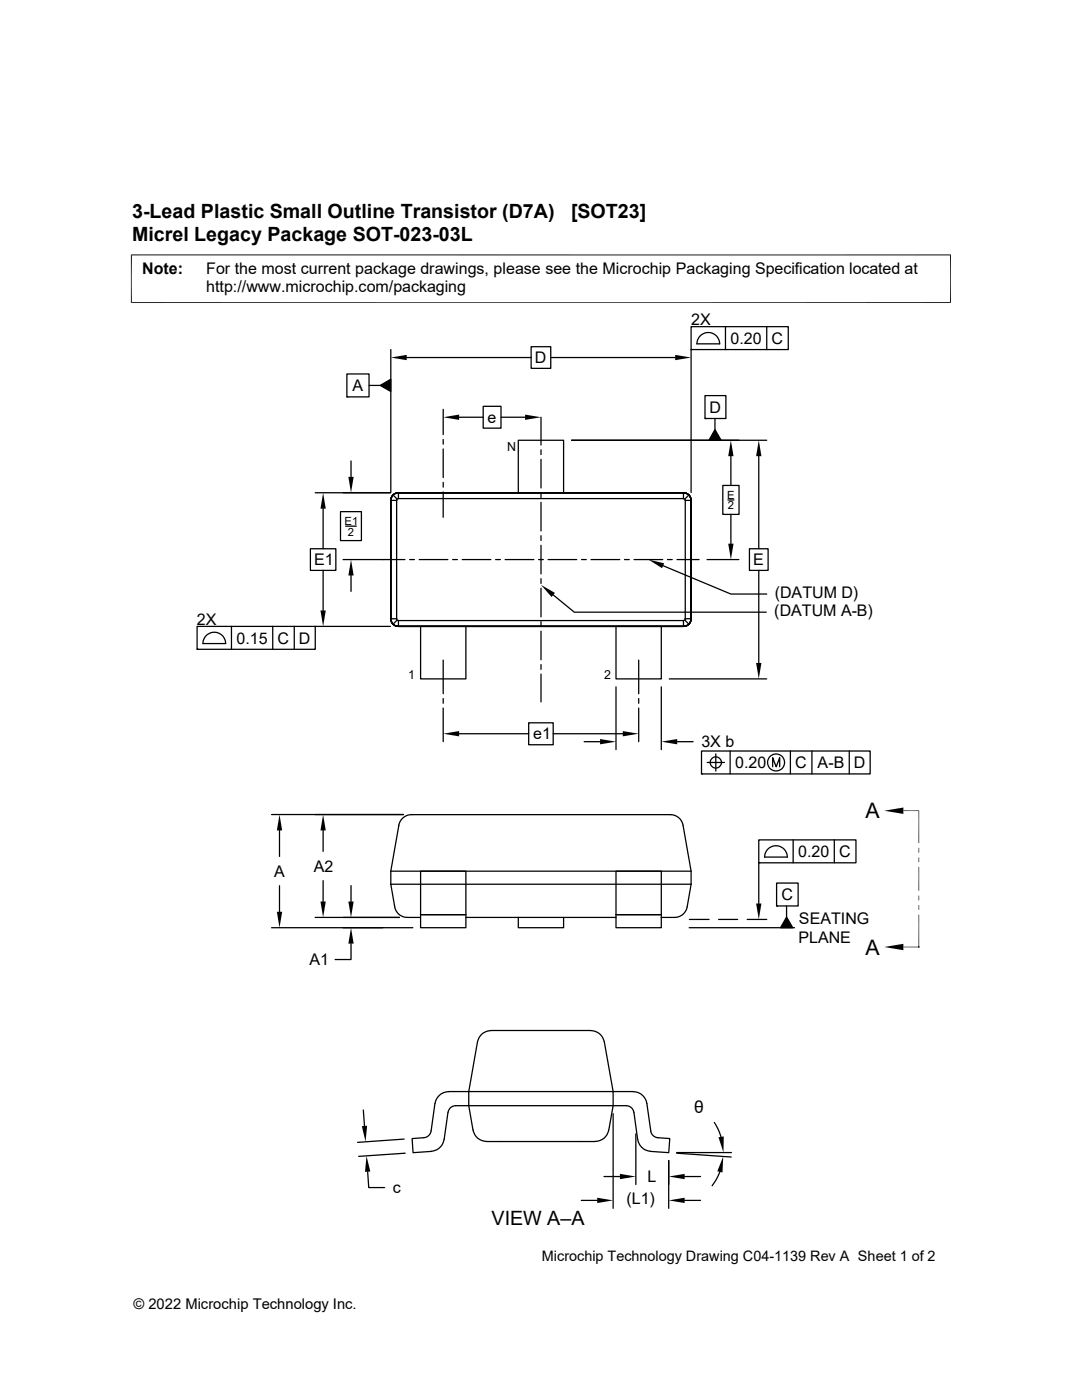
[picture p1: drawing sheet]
<svg xmlns="http://www.w3.org/2000/svg" width="216mm" height="279mm" viewBox="0 0 216 279" stroke-linecap="round" stroke-linejoin="round" font-family="sans-serif">
<g fill="none" stroke="#000" stroke-width=".25">
<path d="M69.2 74.6h4.4v4.6h-4.4zM69.2 79.2h.1M73.6 76.9h2.3M75.9 76.9l2.1-1.2v2.4zM78 69.8v28.5M81.2 71.4h24.8M106 69.2h3.9v4.3h-3.9zM109.9 71.4h24.8M137.9 65.2h19.4v4.6h-19.4zM137.9 69.8h.1M137.9 69.8v28.5M139 68.6h4.6a2.26 2.26 0 0 0-2.3-2.2 2.26 2.26 0 0 0-2.2 2.2"/>
<path d="M140.7 79h4.1v4.5h-4.1zM144.8 65.2v4.6M153 65.2v4.6M62.9 98.3h15M70 92v3.2M78 99.9h.1M78 99.9v23.6zM78 99.9v23.6M78.4 98.8l.8 .8M79.1 99.9h.1M79.1 99.9h-1.1v23.6M79.1 99.9v23.6"/>
<path d="M79.5 98.3h56.9a1.52 1.52 0 0 1 1.5 1.6M79.5 99.5h56.9M79.5 98.3h56.9zM79.5 98.3a1.52 1.52 0 0 0-1.5 1.6M79.5 99.5l-.3 .1-.1 .3M79.5 98.3v1.2M79.5 98.3h56.9v1.2M88.4 81.7v5M88.4 87.7v.9M88.4 89.6v5.7M88.4 96.3v.9M88.4 98.2v5"/>
<path d="M91.6 83.3h4.8M96.4 81.1h3.6v4.3h-3.6zM100 83.3h4.8M103.4 87.9h9.1v10.4h-9.1zM107.9 83.3v5.5M107.9 89.8v.9M107.9 91.7v5.7M107.9 98.3v1M114 87.9h39M136.4 99.5l.2 .1 .1 .3M136.7 99.9v23.6M136.7 99.9h1.2"/>
<path d="M137.5 98.8l-.9 .8M137.9 99.9v23.6h-1.2M137.9 99.9v23.6zM137.9 99.9v23.6M140.7 83.5h.1M142.7 85.7l1.2 2.2h-2.4zM142.7 83.5v2.2M144.2 96.9h3.3v5.8h-3.3zM145.2 99.8h1.3M145.8 91v5.9M151.4 91v18.5M61.9 109.5h5.1v4.3h-5.1z"/>
<path d="M64.5 101.5v8M64.5 113.8v8M67.9 102.1h4.2v5.8h-4.2zM68.5 111.7h12.3M69 105h2.1M70 114.9v3.1M81.7 111.7h1M83.7 111.7h5.7M90.3 111.7h1M92.2 111.7h5.7M98.9 111.7h.9M100.8 111.7h5.7"/>
<path d="M107.5 111.7h.9M107.9 100.2v5.8M107.9 106.9v1M107.9 108.8v5.7M107.9 115.5v.9M107.9 117.4v5.7M109.4 111.7h5.7M110.4 118.7l4.2 3.5h38.3M116 111.7h1M117.9 111.7h5.8M124.6 111.7h1M126.5 111.7h5.7"/>
<path d="M132.3 112.9l13.5 5.7h7.2M133.2 111.7h.9M135.1 111.7h4.4M141.1 111.7h6.3M145.8 102.7v5.8M149.5 109.5h3.8v4.3h-3.8zM151.4 113.8v18.5M39.3 125h23.6v4.6h-23.6zM39.3 129.6h.1M40.5 128.4h4.5a2.26 2.26 0 0 0-2.2-2.2 2.26 2.26 0 0 0-2.3 2.2M46.2 125v4.6M54.4 125v4.6"/>
<path d="M58.7 125v4.6M62.9 125h15M78 123.5h1.2M78 123.5a1.52 1.52 0 0 0 1.5 1.5h56.9M79.1 123.5l.1 .2 .3 .1M79.2 123.7l-.8 .9M79.5 125h56.9zM79.5 123.8h56.9M79.5 123.8v1.2h56.9M83.9 125h9.1v10.5h-9.1zM88.4 131.7v6.8M88.4 139.4v1"/>
<path d="M107.9 124.1v.9M107.9 126v5.7M107.9 132.6v1M107.9 134.5v5.6M122.9 137.1v12.5M122.9 125h9.1v10.5h-9.1zM127.4 131.7v6.8M127.4 139.4v1M132 137.1v12.5M133.5 135.5h19.5M136.4 123.8v1.2M136.6 123.7l.9 .9"/>
<path d="M136.7 123.5h.1M136.7 123.5l-.1 .2-.2 .1M137.9 123.5h.1M137.9 123.5a1.52 1.52 0 0 1-1.5 1.5M88.4 141.3v6.7M91.6 146.4h13.9M105.5 144.3h4.9v4.3h-4.9zM110.4 146.4h13.9M116.6 148h3.1M127.4 141.3v6.7M135.1 148h3.2M140 149.9h33.6v4.6h-33.6z"/>
<path d="M140 154.5h.1M141.1 152.2h3.4M142.8 150.5v3.4M145.7 149.9v4.6M154.2 153v-1.8l.7 1.8 .7-1.8v1.8M157.7 149.9v4.6M162 149.9v4.6M169.5 149.9v4.6M54.2 162.6h26.3M55.8 165.7v5.2M55.8 176.8v5.2M64.5 165.7v4.2"/>
<path d="M64.5 175.7v4.2M70 176.7v3.2M78 173.9v2.6M78 176.5l.8 4.5a2.53 2.53 0 0 0 2.5 2.1h2.6M78 173.9l1.6-9.2a2.53 2.53 0 0 1 2.5-2.1h51.7a2.53 2.53 0 0 1 2.5 2.1l1.6 9.2M78 173.9h59.9M78 176.5h59.9M83.9 173.9h9.1v11.2h-9.1zM122.9 173.9h9.1v11.2h-9.1zM137.9 173.9v2.6M137.9 176.5l-.8 4.5a2.53 2.53 0 0 1-2.5 2.1h-2.6M151.4 167.6h19.4v4.6h-19.4z"/>
<path d="M151.4 172.2h.1M151.4 172.2v8.1M155 176.2h4.3v4.6h-4.3zM157.1 171a2.26 2.26 0 0 0-2.3-2.2 2.26 2.26 0 0 0-2.2 2.2h4.5M158.3 167.6v4.6M166.5 167.6v4.6M54.2 185.1h28.2M62.9 183.1h16.8M70 188.3v3.2h-3.1M83.9 182.5h9.1M93 183.1h29.9M103.4 183.1v2h9.1v-2"/>
<path d="M122.9 182.5h9.1M137.5 185.1h21M137.6 183.5h3.9M143.4 183.5h3.8M149.1 183.5h3.9M155 180.8h.1M157 183l1.2 2.1h-2.5zM157 180.8v2.2M183.3 189h.1M72.5 221.5l.2 3.2M73.4 233.8l.2 3.2h3.2M80.6 227.3l-9.2 .7"/>
<path d="M80.9 230.1l-9.3 .7M88.6 227.4a2.77 2.77 0 0 1-2.5 2.4M97.1 227.8h21.6M116 239.6h3.2M118.7 227.8a2.79 2.79 0 0 0 2.8-2.3l.8-4.8h-28.8l.9 4.8a2.71 2.71 0 0 0 2.7 2.3M120.5 234.8h3.2M122.3 222.2v19M126.5 222a1.53 1.53 0 0 0-1.6-1.3h-2.6v-2.9l-1.7-9.9a2.76 2.76 0 0 0-2.7-2.2h-19.9a2.75 2.75 0 0 0-2.7 2.2l-1.8 9.9v2.9h-2.6a1.53 1.53 0 0 0-1.5 1.3l-.8 5.4M126.5 222l.8 5.4a2.81 2.81 0 0 0 2.5 2.4l3.6 .2 .2-2.8-2.3-.1a1.55 1.55 0 0 1-1.4-1.4l-.8-5.5a2.83 2.83 0 0 0-2.8-2.4l-36.8 .1a2.78 2.78 0 0 0-2.7 2.3l-.8 5.5a1.6 1.6 0 0 1-1.4 1.4l-2.4 .1 .2 2.8 3.7-.2M126.9 226.3v10.1M133.4 231.6v9.6M135 230.1l10.9 .8"/>
<path d="M135 230h10.9M136.6 234.8h3.2M136.6 239.6h3.2M142.5 224l.8 1.4 .6 1.5M143.6 233.9l-.6 1.4-.9 1.3"/>
<circle cx="142.8" cy="152.2" r="1.12"/>
<circle cx="154.9" cy="152.2" r="1.69"/>
</g>
<path d="M26.1 50.9h163.7M26.2 50.8v9.7M189.7 50.8v9.7M26.1 60.4h163.7M180.3 161.8h3v6.5M183.3 173v4.8M183.3 182.5v6.5M183.4 189h-3.1" fill="none" stroke="#000" stroke-width=".2"/>
<g fill="#000">
<path d="M75.9 76.9l2.1-1.2v2.4zM78 71.4l3.2-.6v1.1zM134.7 70.8l3.2 .6-3.2 .5zM69.5 95.2h1.1l-.6 3.1zM88.4 83.3l3.2-.6v1.1zM104.8 82.7l3.1 .6-3.1 .5zM142.7 85.7l1.2 2.2h-2.4zM145.8 87.9l.6 3.1h-1.1zM151.4 87.9l.5 3.1h-1zM64.5 98.3l.5 3.2h-1.1zM70 111.7l.6 3.2h-1.1zM107.9 116.7l2.8 1.6-.6 .8z"/>
<path d="M129.4 111.7l3.1 .7-.4 1zM145.3 108.5h1.1l-.6 3.2zM63.9 121.8h1.1l-.5 3.2zM150.9 132.3h1l-.5 3.2zM88.4 146.4l3.2-.5v1.1zM119.7 147.5l3.2 .5-3.2 .5zM124.3 145.9l3.1 .5-3.1 .6zM132 148l3.1-.5v1zM55.8 162.6l.5 3.1h-1.1zM63.9 179.9h1.1l-.5 3.2zM64.5 162.6l.5 3.1h-1.1zM69.5 179.9h1.1l-.6 3.2z"/>
<path d="M176.4 161.8l3.9-.6v1.2zM183.3 169.2l.1 1h-.1zM183.3 171.1l.1 1h-.1zM183.3 178.7l.1 1h-.1zM183.3 169.2h.1v1zM183.3 171.1h.1v1zM183.3 178.7h.1v1zM55.2 182h1.1l-.5 3.1zM70 185.1l.6 3.2h-1.1zM150.9 180.3h1l-.5 3.2zM157 183l1.2 2.1h-2.5zM176.4 189l3.9-.6v1.2z"/>
<path d="M183.3 180.6l.1 1h-.1zM183.3 180.6h.1v1zM72.2 224.7h1.1l-.4 3.2zM73.1 230.7l.8 3.1-1.1 .1zM119.2 239l3.1 .6-3.1 .5zM123.7 234.3l3.2 .5-3.2 .5zM133.4 234.8l3.2-.5v1zM133.4 239.6l3.2-.6v1.1zM144.3 230.8l-.1 3.2-1.1-.2zM143.4 227l1-.2v3.2z"/>
</g>
<g font-size="4.3">
<text x="172.7" y="163.3">A</text>
<text x="172.7" y="190.5">A</text>
</g>
<g font-size="3.9">
<text x="26.4" y="43.5">3-Lead Plastic Small Outline Transistor (D7A)</text>
<text x="113.9" y="43.5">[SOT23]</text>
<text x="26.4" y="48">Micrel Legacy Package SOT-023-03L</text>
<text x="98.1" y="244.6">VIEW A–A</text>
</g>
<text font-size="3.5" x="138.5" y="222.2">θ</text>
<g font-size="3.2">
<text x="28.4" y="54.6">Note:</text>
<text x="41.1" y="58.3">http://www.microchip.com/packaging</text>
<text x="41.1" y="54.6">For the most current package drawings, please see the Microchip Packaging Specification located at</text>
<text x="137.9" y="64.9">2X</text>
<text x="145.8" y="68.6">0.20</text>
<text x="154" y="68.6">C</text>
<text x="106.7" y="72.5">D</text>
<text x="70.4" y="78.1">A</text>
<text x="141.6" y="82.4">D</text>
<text x="97.3" y="84.4">e</text>
<text x="62.7" y="112.8">E1</text>
<text x="150.3" y="112.8">E</text>
<text x="154.6" y="119.4">(DATUM D)</text>
<text x="39.3" y="124.8">2X</text>
<text x="154.5" y="123">(DATUM A-B)</text>
<text x="47.2" y="128.4">0.15</text>
<text x="55.4" y="128.4">C</text>
<text x="59.6" y="128.4">D</text>
<text x="106.4" y="147.6">e1</text>
<text x="140" y="149.1">3X b</text>
<text x="146.7" y="153.3">0.20</text>
<text x="158.7" y="153.3">C</text>
<text x="163.2" y="153.3">A-B</text>
<text x="170.3" y="153.3">D</text>
<text x="62.6" y="174">A2</text>
<text x="159.3" y="171">0.20</text>
<text x="167.5" y="171">C</text>
<text x="54.7" y="175">A</text>
<text x="155.9" y="179.7">C</text>
<text x="159.4" y="184.4">SEATING</text>
<text x="159.3" y="188.2">PLANE</text>
<text x="61.8" y="192.6">A1</text>
<text x="78.4" y="238.1">c</text>
<text x="129.2" y="235.9">L</text>
<text x="125" y="240.4">(L1)</text>
</g>
<g font-size="2.9">
<text x="108.1" y="251.7">Microchip Technology Drawing C04-1139 Rev A Sheet 1 of 2</text>
<text x="26.6" y="261.3">© 2022 Microchip Technology Inc.</text>
</g>
<g font-size="2.5">
<text x="101.2" y="89.9">N</text>
<text x="81.4" y="135.5">1</text>
<text x="120.5" y="135.5">2</text>
</g>
<g font-size="2.2">
<text x="145.1" y="99.5">E</text>
<text x="145.2" y="101.6">2</text>
<text x="68.8" y="104.7">E1</text>
<text x="69.4" y="106.9">2</text>
</g>
</svg>
